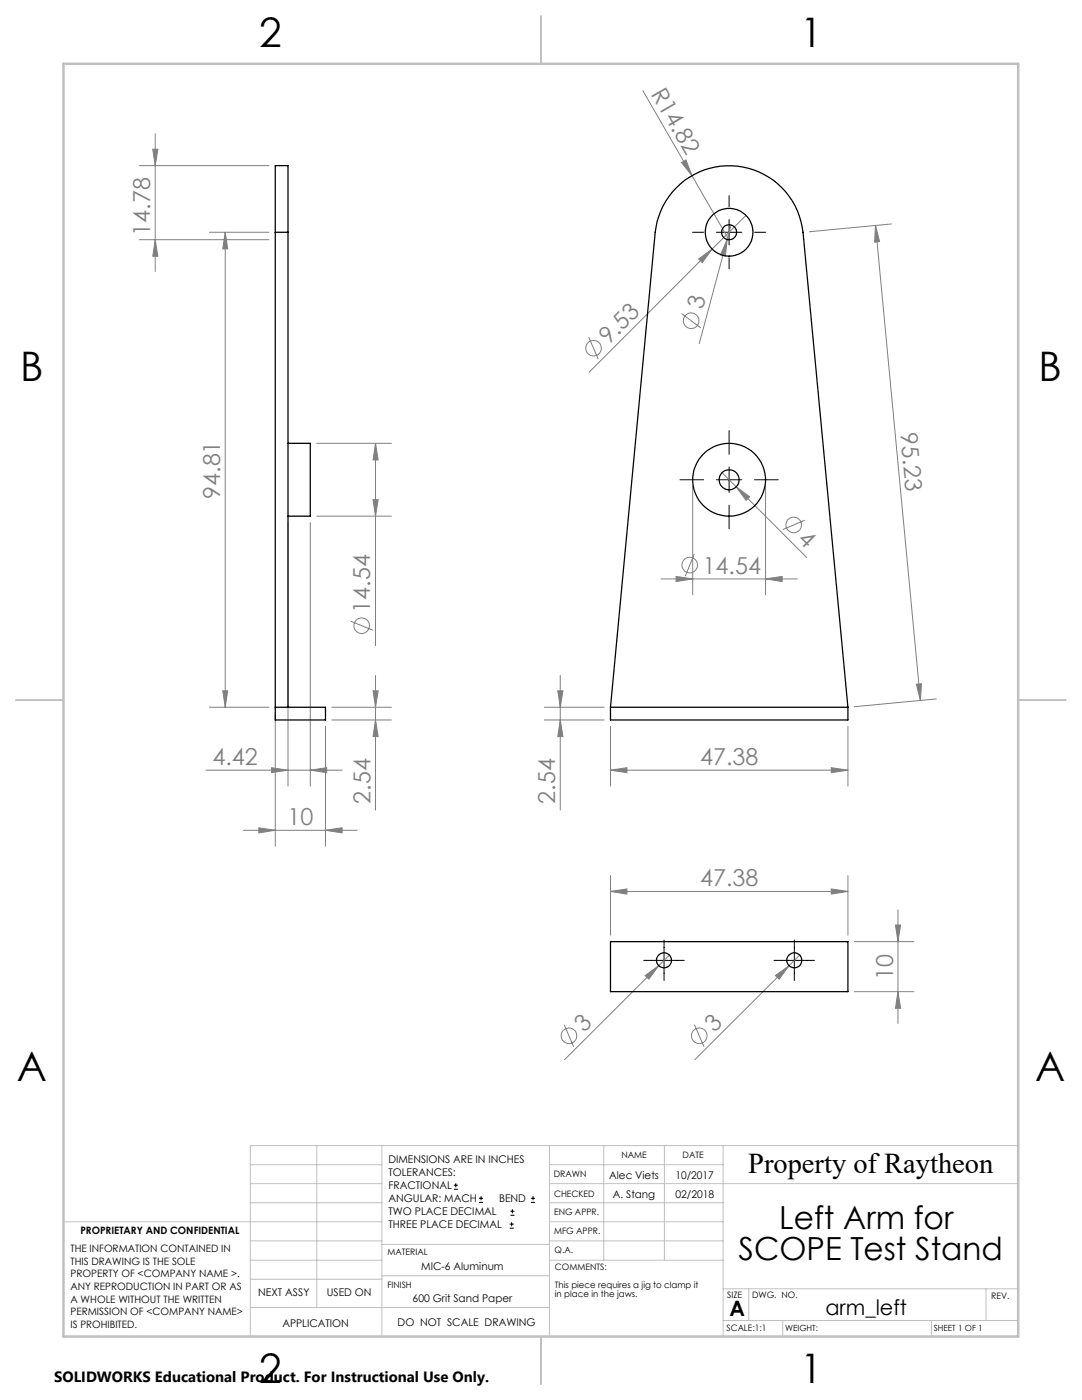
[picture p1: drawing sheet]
<svg xmlns="http://www.w3.org/2000/svg" width="216mm" height="279mm" viewBox="0 0 216 279" stroke-linecap="round" stroke-linejoin="round" font-family="sans-serif">
<g fill="none" stroke="#808080" stroke-width=".2">
<path d="M128.3 18.1l17.2 29.8M27.8 33.1h25.9M30.5 29.8h1l-.5 3.3zM31 26.7v27.5M136 32.5l.9-.6 1.2 3.2zM27.8 47.8h25.9M31 47.8l.5 3.4h-1zM41.8 46.4h11.9M44.9 46.4l.5 3.3h-.9zM44.9 46.4v94.7M139.4 51.7l2.7-2-2 2.7zM142.1 49.7l-24.6 24.6"/>
<path d="M145.1 47.8l-.4 3.3-.9-.2zM145.9 44.9l-6.4 23.7M148.8 43l-6.7 6.7M174.7 45l9 94.8M174.7 45l.8 3.2-1 .1zM177.9 44.7l-16.4 1.5M117.5 67.3l1.9 4.4M136 62.6l3.8 2.8M63.2 88.5h14.9M74.4 99.7h1.1l-.6 3.3zM74.9 88.5l.6 3.3h-1.1zM74.9 88.5v40.4"/>
<path d="M138.2 97v21.7M144.1 94.3l2.8 2.9M146.9 97.2l2.7 1.9-.7 .8zM146.9 97.2l14.1 14.1M152.8 97v21.7M57.5 104.3v52.6M61.9 104.3v52.6M63.2 103h14.9M131.9 115.5h27.2M134.9 115l3.3 .5-3.3 .6zM138.5 110.6l-1.8 4.4M152.8 115.5l3.3-.5v1.1z"/>
<path d="M160.6 103.8l-4.4 1.9M44.5 137.9h.9l-.5 3.2zM70 124l4.4 1.8M74.4 137.9h1.1l-.6 3.2zM74.9 134.8v26.9M111.3 137.9h1l-.5 3.2zM111.8 134.8v26.9M182.8 136.6l1.1-.1-.2 3.3zM186.8 139.5l-16.3 1.5M41.1 153.7h27.2M41.8 141.1h11.9M54.2 153.2l3.3 .5-3.3 .5z"/>
<path d="M54.9 142.4v26.5M61.9 153.7l3.3-.5v1zM64.9 145v23.9M66.2 143.7h11.9M66.2 141.1h11.9M74.9 143.7l.6 3.3h-1.1zM108.6 143.7h11.9M108.6 141.1h11.9M111.8 143.7l.5 3.3h-1zM121.8 153.7l3.3-.5v1zM121.8 145v11.9M121.8 153.7h47.4"/>
<path d="M165.9 153.2l3.3 .5-3.3 .5zM169.2 145v11.9M48.6 165.7h22.7M51.6 165.2l3.3 .5-3.3 .5zM64.9 165.7l3.4-.5v1zM121.8 177.9l3.3-.5v1zM121.8 174.7v12M121.8 177.9h47.4M165.9 177.4l3.3 .5-3.3 .5zM169.2 174.7v12M128.7 194.7l2.7-2-1.9 2.7zM133.6 190.6l-21 20.9"/>
<path d="M154.7 194.7l2.7-2-1.9 2.7zM159.6 190.6l-21 20.9M170.5 197.9h11.9M170.5 187.9h11.9M178.7 184.6h1l-.5 3.3zM179.2 197.9l.5 3.3h-1zM179.2 181.6v22.7M112.6 204.5l1.9 4.4M138.6 204.5l1.9 4.4"/>
<circle cx="118.4" cy="69.5" r="1.55"/>
<circle cx="137.9" cy="64" r="1.56"/>
<circle cx="137.6" cy="112.8" r="1.55"/>
<circle cx="158.4" cy="104.8" r="1.55"/>
<circle cx="72.2" cy="124.8" r="1.55"/>
<circle cx="113.5" cy="206.7" r="1.56"/>
<circle cx="139.5" cy="206.7" r="1.56"/>
</g>
<g fill="none" stroke="#000" stroke-width=".2">
<path d="M145.5 39.1v2.2M138.2 46.4h2.2M142.9 46.4h5.1M145.5 43.8v5.1M145.5 51.4v2.3M150.6 46.4h2.2M135.7 95.7h4.7M142.9 95.7h5.1M145.5 85.9v4.8M145.5 93.2v5.1M150.6 95.7h4.7M145.5 100.8v4.8"/>
<path d="M128.4 191.7h8.1M132.5 187.6v8.1M154.4 191.7h8.1M158.5 187.6v8.1M90.6 237.3h.8M90.6 236.5h.8M90.9 236.1v.9M95.6 240h.8M95.6 239.1h.8M96 238.7v.8M105.9 240h.9M105.9 239.1h.9"/>
<path d="M106.4 238.7v.8M101.7 245.1h.8M101.7 244.3h.8M101.8 242.5h.9M101.8 241.7h.9M102.1 243.9v.8M102.2 241.3v.8"/>
</g>
<g fill="none" stroke="#c0c0c0" stroke-width=".2">
<path d="M50 232.4h26.2M50 236.2h26.2M63.2 228.6v32.3M76.2 228.6v38.1M109.6 228.6v38.1M109.6 232.4h34.7M109.6 236.2h93.6M120.5 228.6v22.9M132.6 228.6v22.9M144.3 228.6v38.1M203.2 228.6h-153.2v38.1M12.7 243.8h63.5"/>
<path d="M50 251.5h26.2M50 240h26.2M50 247.7h26.2M50 255.3h26.2M76.2 254.6h33.4M76.2 248.4h33.4M109.6 251.5h34.7M109.6 243.8h34.7M109.6 240h34.7M109.6 247.7h34.7M144.3 257.2h58.9M149.4 257.2v6.3"/>
<path d="M196.7 257.2v6.3M50 260.9h59.6M144.3 263.5h58.9M156.2 263.5v3.2M185.9 263.5v3.2"/>
</g>
<path d="M108 3.2v9.5M3.1 139.7h9.6M203.2 139.7h9.5M108 266.7v9.6" fill="none" stroke="#c0c0c0" stroke-width=".25"/>
<path d="M12.7 12.7h190.5v254h-190.5z" fill="none" stroke="#c0c0c0" stroke-width=".5"/>
<g fill="#808080">
<path d="M136 32.5l.9-.6 1.2 3.2z"/>
<path d="M139.4 51.7l2.7-2-2 2.7z"/>
<path d="M128.7 194.7l2.7-2-1.9 2.7z"/>
<path d="M154.7 194.7l2.7-2-1.9 2.7z"/>
<path d="M145.1 47.8l-.4 3.3-.9-.2z"/>
<path d="M146.9 97.2l2.7 1.9-.7 .8z"/>
<path d="M165.9 153.2l3.3 .5-3.3 .5zM121.8 153.7l3.3-.5v1zM165.9 177.4l3.3 .5-3.3 .5zM121.8 177.9l3.3-.5v1zM64.9 165.7l3.4-.5v1zM51.6 165.2l3.3 .5-3.3 .5z"/>
<path d="M134.9 115l3.3 .5-3.3 .6zM152.8 115.5l3.3-.5v1.1zM54.2 153.2l3.3 .5-3.3 .5zM61.9 153.7l3.3-.5v1z"/>
<path d="M111.8 143.7l.5 3.3h-1zM111.3 137.9h1l-.5 3.2zM179.2 197.9l.5 3.3h-1zM178.7 184.6h1l-.5 3.3zM74.4 99.7h1.1l-.6 3.3zM74.9 88.5l.6 3.3h-1.1zM74.9 143.7l.6 3.3h-1.1zM74.4 137.9h1.1l-.6 3.2zM31 47.8l.5 3.4h-1zM30.5 29.8h1l-.5 3.3z"/>
<path d="M44.9 46.4l.5 3.3h-.9zM44.5 137.9h.9l-.5 3.2z"/>
<path d="M174.7 45l.8 3.2-1 .1zM182.8 136.6l1.1-.1-.2 3.3z"/>
</g>
<g fill="none" stroke="#000" stroke-width=".25">
<path d="M54.9 46.4v-13.3h2.6v13.3M54.9 46.4v97.3h10v-2.6h-10M54.9 46.4h2.6M57.5 46.4v94.7M57.5 88.5h4.4v14.5h-4.4M121.8 141.1l8.9-94.7a14.8 14.8 0 0 1 14.8-13.3 14.8 14.8 0 0 1 14.7 13.3l9 94.7M121.8 141.1v2.6h47.4v-2.6M121.8 141.1h47.4M121.8 187.9h47.4v10h-47.4z"/>
<circle cx="145.5" cy="46.3" r="1.5"/>
<circle cx="145.5" cy="46.3" r="4.8"/>
<circle cx="145.5" cy="95.8" r="7.3"/>
<circle cx="145.5" cy="95.8" r="2"/>
<circle cx="132.5" cy="191.6" r="1.5"/>
<circle cx="158.5" cy="191.6" r="1.5"/>
</g>
<g font-size="8.1">
<text x="51.7" y="9.3">2</text>
<text x="159.7" y="9.3">1</text>
<text x="4" y="76">B</text>
<text x="207.2" y="76">B</text>
<text x="3.3" y="215.7">A</text>
<text x="206.5" y="215.7">A</text>
<text x="51.7" y="276">2</text>
<text x="159.7" y="276">1</text>
</g>
<g font-size="6.3">
<text x="155.5" y="245.4">Left Arm for</text>
<text x="147.4" y="251.4">SCOPE Test Stand</text>
</g>
<text font-size="5.7" x="149.3" y="234.1">Property of Raytheon</text>
<g font-size="4.7" fill="#808080">
<text x="129.8" y="18.7" transform="rotate(60 129.8 18.7)">R14.82</text>
<text x="30" y="47.1" transform="rotate(-90 30 47.1)">14.78</text>
<text x="140.2" y="62" transform="rotate(-75 140.2 62)">3</text>
<text x="121.5" y="68.9" transform="rotate(-45 121.5 68.9)">9.53</text>
<text x="179.7" y="86.5" transform="rotate(85 179.7 86.5)">95.23</text>
<text x="43.9" y="99.6" transform="rotate(-90 43.9 99.6)">94.81</text>
<text x="159" y="107.8" transform="rotate(45 159 107.8)">4</text>
<text x="140.2" y="114.5">14.54</text>
<text x="73.9" y="122.3" transform="rotate(-90 73.9 122.3)">14.54</text>
<text x="42.4" y="152.7">4.42</text>
<text x="139.7" y="152.7">47.38</text>
<text x="73.9" y="160.4" transform="rotate(-90 73.9 160.4)">2.54</text>
<text x="110.8" y="160.4" transform="rotate(-90 110.8 160.4)">2.54</text>
<text x="57.4" y="164.7">10</text>
<text x="139.7" y="176.9">47.38</text>
<text x="178.2" y="195.5" transform="rotate(-90 178.2 195.5)">10</text>
<text x="116.6" y="206.1" transform="rotate(-45 116.6 206.1)">3</text>
<text x="142.6" y="206.1" transform="rotate(-45 142.6 206.1)">3</text>
</g>
<g font-size="4.2">
<text x="145.6" y="262.7">A</text>
<text x="164.7" y="262.4">arm_left</text>
</g>
<text font-size="3" x="10.8" y="275.7">SOLIDWORKS Educational Product. For Instructional Use Only.</text>
<g font-size="2.1">
<text x="77.5" y="232.2">DIMENSIONS ARE IN INCHES</text>
<text x="77.5" y="234.7">TOLERANCES:</text>
<text x="77.5" y="237.3">FRACTIONAL</text>
<text x="77.5" y="239.9">ANGULAR: MACH</text>
<text x="99.6" y="239.9">BEND</text>
<text x="121.5" y="235.2">Alec Viets</text>
<text x="122.3" y="239">A. Stang</text>
<text x="134.8" y="239">02/2018</text>
<text x="134.8" y="235.2">10/2017</text>
<text x="77.5" y="242.5">TWO PLACE DECIMAL</text>
<text x="77.5" y="245.1">THREE PLACE DECIMAL</text>
<text x="84.1" y="253.4">MIC-6 Aluminum</text>
<text x="51.5" y="258.7">NEXT ASSY</text>
<text x="65.2" y="258.6">USED ON</text>
<text x="82.3" y="259.8">600 Grit Sand Paper</text>
<text x="56.3" y="264.8">APPLICATION</text>
<text x="79.3" y="264.6">DO NOT SCALE DRAWING</text>
</g>
<g font-size="2">
<text x="14.1" y="249.9">THE INFORMATION CONTAINED IN</text>
<text x="16" y="246.3">PROPRIETARY AND CONFIDENTIAL</text>
<text x="14.1" y="252.4">THIS DRAWING IS THE SOLE</text>
<text x="14.1" y="254.9">PROPERTY OF &lt;COMPANY NAME &gt;.</text>
<text x="14.1" y="257.4">ANY REPRODUCTION IN PART OR AS</text>
<text x="14.1" y="260">A WHOLE WITHOUT THE WRITTEN</text>
<text x="14.1" y="262.5">PERMISSION OF &lt;COMPANY NAME&gt;</text>
<text x="14.1" y="265">IS PROHIBITED.</text>
</g>
<g font-size="1.8">
<text x="124" y="231.1">NAME</text>
<text x="136.2" y="231.1">DATE</text>
<text x="110.5" y="234.8">DRAWN</text>
<text x="110.5" y="238.9">CHECKED</text>
<text x="110.6" y="242.5">ENG APPR.</text>
<text x="77.3" y="250.5">MATERIAL</text>
<text x="110.6" y="246.3">MFG APPR.</text>
<text x="110.7" y="250">Q.A.</text>
<text x="77.3" y="257">FINISH</text>
<text x="110.7" y="253.5">COMMENTS:</text>
<text x="110.7" y="257.1">This piece requires a jig to clamp it</text>
<text x="110.7" y="258.8">in place in the jaws.</text>
<text x="145.1" y="259">SIZE</text>
<text x="150.1" y="259.1">DWG. NO.</text>
<text x="197.8" y="259.2">REV.</text>
<text x="145" y="265.7">SCALE:1:1</text>
</g>
<g font-size="1.7">
<text x="156.7" y="265.7">WEIGHT:</text>
<text x="186.3" y="265.7">SHEET 1 OF 1</text>
</g>
</svg>
